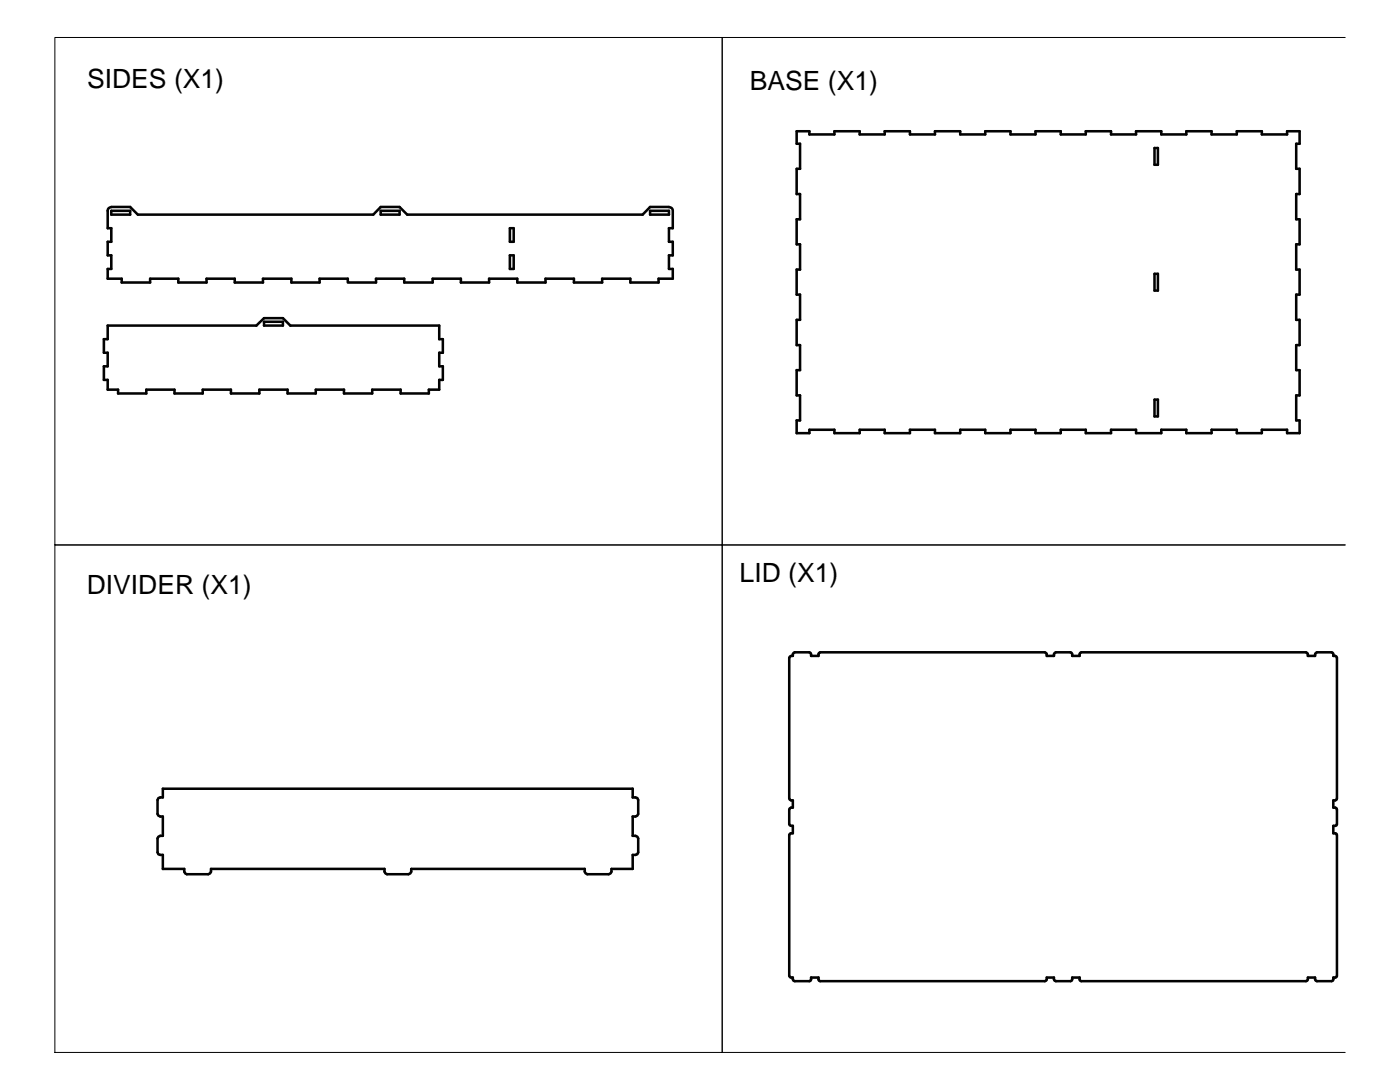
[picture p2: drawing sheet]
<svg xmlns="http://www.w3.org/2000/svg" width="279mm" height="216mm" viewBox="0 0 279 216" stroke-linecap="round" stroke-linejoin="round" font-family="sans-serif">
<!-- layer: Layer 2 -->
<g fill="none" stroke="#020202" stroke-width=".51">
<path d="M159 26.2h2.5v.6h5v-.6h5.1v.6h5v-.6h5v.6h5v-.6h5v.6h5v-.6h5.1v.6h5v-.6h5v.6h5v-.6h5v.6h5v-.6h5.1v.6h5v-.6h5v.6h5v-.6h5v.6h5.1v-.6h2.5v2.5h-.7v5h.7v5h-.7v5.1h.7v5h-.7v5h.7v5h-.7v5h.7v5.1h-.7v5h.7v5h-.7v5h.7v2.5h-2.5v-.6h-5.1v.6h-5v-.6h-5v.6h-5v-.6h-5v.6h-5.1v-.6h-5v.6h-5v-.6h-5v.6h-5v-.6h-5v.6h-5.1v-.6h-5v.6h-5v-.6h-5v.6h-5v-.6h-5v.6h-5.1v-.6h-5v.6h-2.5v-2.5h.7v-5h-.7v-5h.7v-5h-.7v-5.1h.7v-5h-.7v-5h.7v-5h-.7v-5h.7v-5.1h-.7v-5h.7v-5h-.7zM230.4 29.5h.7v3.4h-.7zM21.7 41.5l.5-.2h3.8l1.5 1.5h47l1.5-1.5h3.7l1.6 1.5h47l1.4-1.5h3.8a.73 .73 0 0 1 .8 .8v3.4h-.8v2.7h.8v2.8h-.8v2.7h.8v1.9h-2.9v.8h-5.6v-.8h-5.6v.8h-5.7v-.8h-5.6v.8h-5.7v-.8h-5.6v.8h-5.6v-.8h-5.7v.8h-5.6v-.8h-5.7v.8h-5.6v-.8h-5.6v.8h-5.6v-.8h-5.7v.8h-5.7v-.8h-5.6v.8h-5.6v-.8h-5.6v.8h-5.7v-.8h-2.8v-1.9h.7v-2.7h-.7v-2.8h.7v-2.7h-.7v-3.4zM22.2 42.1h3.8v.7h-3.8zM76 42.1h3.7v.7h-3.7zM101.8 51h.7v2.7h-.7zM101.8 45.5h.7v2.7h-.7zM129.7 42.1h3.8v.7h-3.8zM230.4 54.6h.7v3.4h-.7zM21.5 65h29.7l1.5-1.5h3.8l1.4 1.5h29.8v2.7h.7v2.7h-.7v2.7h.7v2.7h-.7v2h-2.1v.7h-5.6v-.7h-5.7v.7h-5.6v-.7h-5.7v.7h-5.6v-.7h-5.6v.7h-5.7v-.7h-5.6v.7h-5.7v-.7h-5.6v.7h-5.6v-.7h-2.1v-2h-.8v-2.7h.8v-2.7h-.8v-2.7h.8zM52.7 64.2h3.8v.8h-3.8zM230.4 79.7h.7v3.4h-.7z"/>
<path d="M157.6 131l.6-.1 .2-.6 .2-.1h2.9l.3 .1 .1 .6h1.5v-.6l.3-.1h44.8l.3 .1 .1 .6h1.4l.2-.6 .2-.1h2.9l.3 .1 .1 .6h1.5v-.6l.3-.1h44.8l.3 .1 .1 .6h1.5l.1-.6 .2-.1h3l.2 .1 .1 .6 .6 .1 .1 .3v28l-.1 .3-.6 .1v1.4l.6 .2 .1 .2v3l-.1 .2-.6 .1v1.5l.6 .1 .1 .2-.1 28.4-.6 .1-.1 .6-.2 .1h-3l-.2-.1-.1-.6h-1.5l-.1 .6-.3 .1h-44.8l-.3-.1v-.6h-1.5l-.1 .6-.3 .1h-2.9l-.2-.1-.2-.6h-1.4l-.1 .6-.3 .1h-44.8l-.3-.1v-.6h-1.5l-.1 .6-.3 .1-3.1-.1-.2-.6-.6-.1-.1-.3v-28.1l.1-.2 .6-.1v-1.5l-.6-.1-.1-.2v-3l.1-.2 .6-.2v-1.4l-.6-.1-.1-.3v-28zM32.5 157.4h93.8v1.7l.9 .1 .2 .4v2.8l-.2 .4-.9 .1v3.9l.9 .1 .2 .4v2.8l-.2 .4-.9 .1v2.8h-4.3v.5l-.1 .4-.4 .1h-4.3l-.3-.1-.2-.4v-.5h-34.6v.5l-.2 .4-.4 .1h-4.3l-.3-.1-.2-.4v-.5h-34.6v.5l-.2 .4-.3 .1h-4.3l-.4-.1-.1-.4v-.5h-4.3v-2.8l-.9-.1-.2-.4v-2.8l.2-.4 .9-.1v-3.9l-.9-.1-.2-.4v-2.8l.2-.4 .9-.1z"/>
</g>
<!-- layer: 0 -->
<path d="M11 7.5h133.1v101.2h-133.1zM268.5 7.5h-124.4v101.2h124.4h-124.4v101.3h124.4M11 108.7h133.1v101.3h-133.1z" fill="none" stroke="#000" stroke-width=".2"/>
<g font-size="5.3">
<text x="17.4" y="17.6">SIDES (X1)</text>
<text x="149.6" y="17.9">BASE (X1)</text>
<text x="17.3" y="118.5">DIVIDER (X1)</text>
<text x="147.6" y="116.2">LID (X1)</text>
</g>
</svg>
